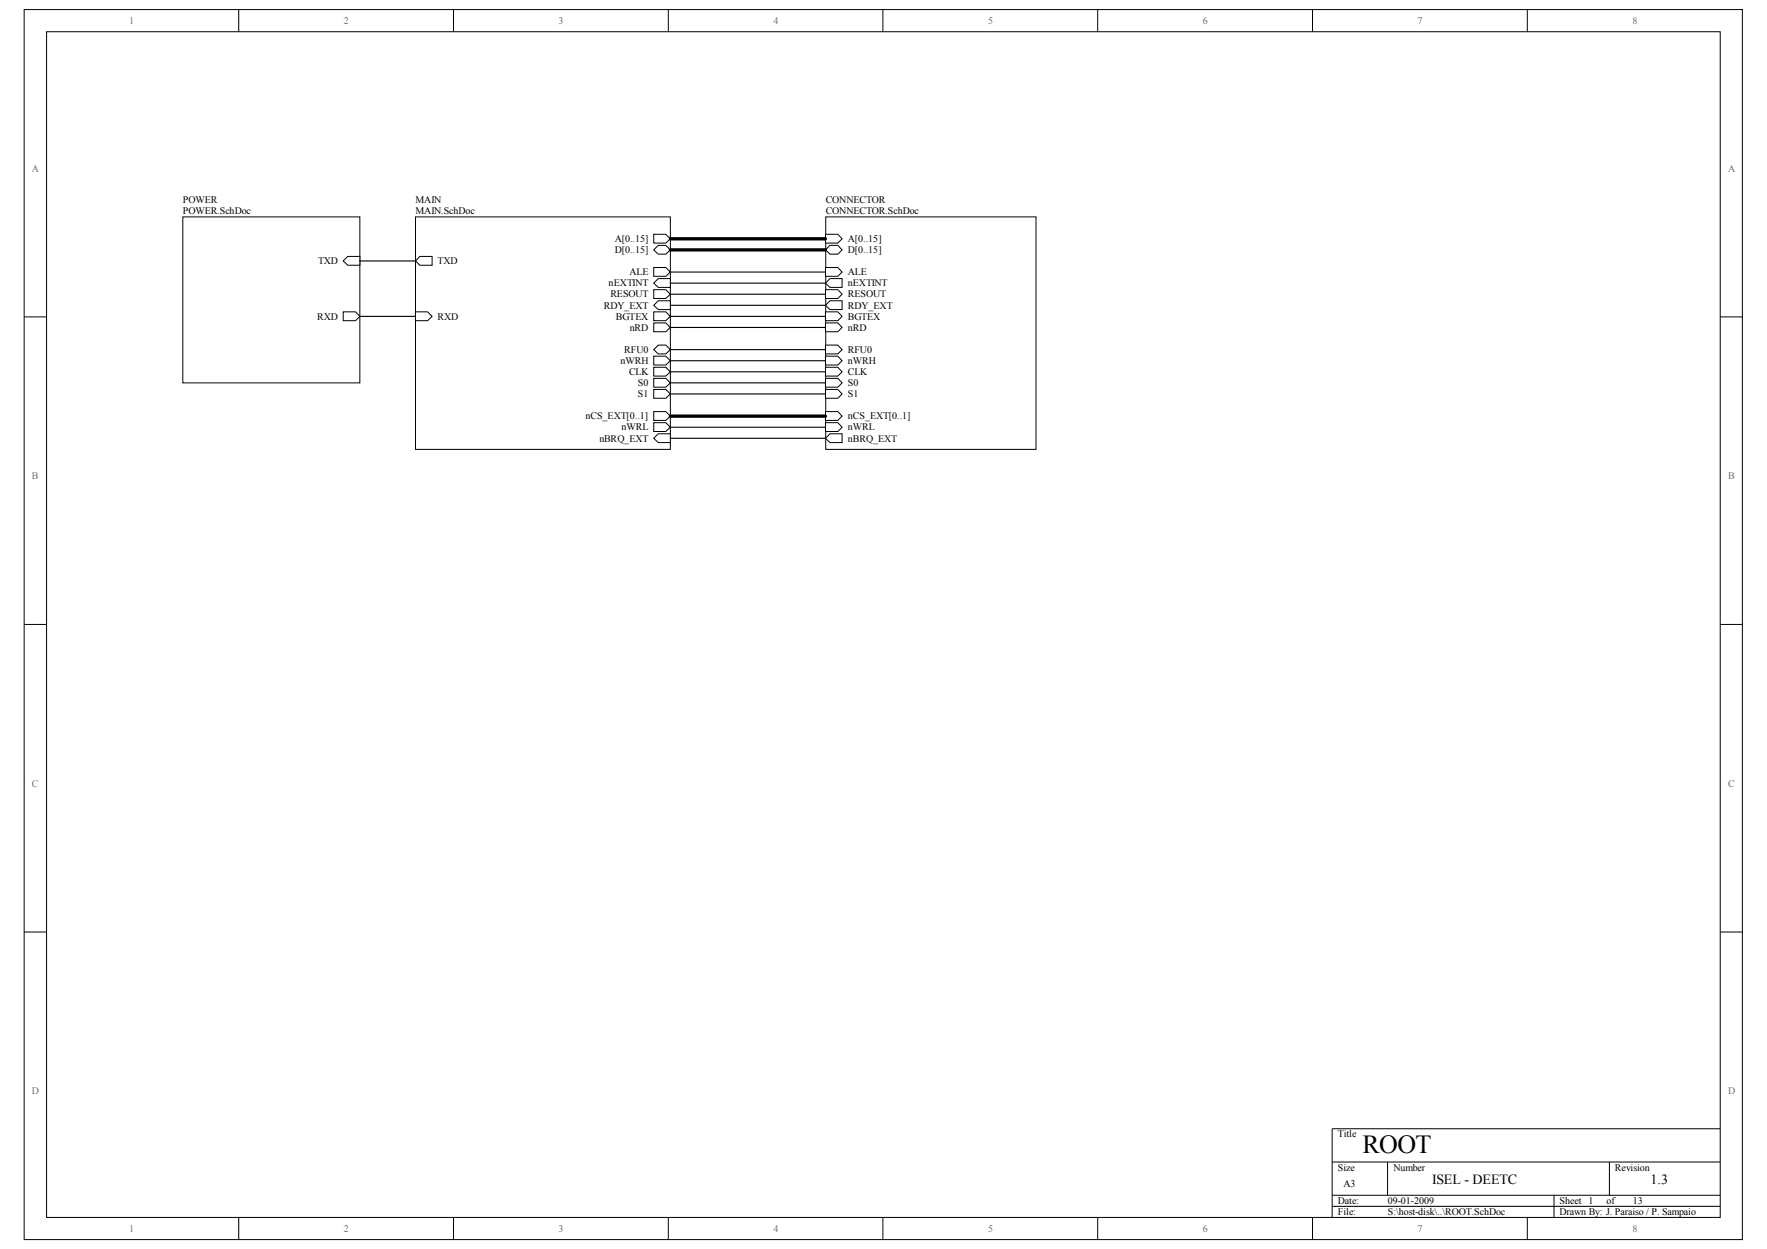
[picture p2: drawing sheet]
<svg xmlns="http://www.w3.org/2000/svg" width="297mm" height="210mm" viewBox="0 0 297 210" stroke-linecap="round" stroke-linejoin="round" font-family="sans-serif">
<path d="M4.1 1.6h288.8v206.7h-288.8z" fill="none" stroke="#000" stroke-width=".17"/>
<path d="M7.9 5.4h281.3v199.2h-281.3z" fill="#fff"/>
<g fill="none" stroke="#000" stroke-width=".17">
<path d="M7.8 5.3h281.4v199.3h-281.4zM40.1 1.6v3.7M76.2 1.6v3.7M112.3 1.6v3.7M148.4 1.6v3.7M184.5 1.6v3.7M220.6 1.6v3.7M256.7 1.6v3.7M4.1 53.3h3.7M289.2 53.3h3.7M4.1 104.9h3.7M289.2 104.9h3.7"/>
<path d="M4.1 156.6h3.7M289.2 156.6h3.7M223.9 195.3h65.3M233.3 195.3v5.6M270.5 195.3v5.6M289.2 189.7h-65.3v14.9M40.1 204.6v3.7M76.2 204.6v3.7M112.3 204.6v3.7M148.4 204.6v3.7M184.5 204.6v3.7M220.6 204.6v3.7"/>
<path d="M223.9 200.9h65.3M223.9 202.7h65.3M256.7 204.6v3.7M261.2 200.9v3.7"/>
</g>
<path d="M69.9 36.5h42.8v39h-42.8z" fill="#fff"/>
<path d="M69.8 36.4h42.9v39.1h-42.9z" fill="none" stroke="#000" stroke-width=".17"/>
<path d="M69.8 52.4h2.1l.7 .8-.7 .7h-2.1z" fill-rule="evenodd" fill="#fff"/>
<path d="M69.8 52.4h2.1l.7 .8-.7 .7h-2.1z" fill="none" stroke="#000" stroke-width=".17"/>
<path d="M70.6 43.1h2v1.5h-2l-.8-.7z" fill-rule="evenodd" fill="#fff"/>
<path d="M70.6 43.1h2v1.5h-2l-.8-.7z" fill="none" stroke="#000" stroke-width=".17"/>
<path d="M109.9 45h2l.8 .7-.8 .7h-2z" fill-rule="evenodd" fill="#fff"/>
<path d="M109.9 45h2l.8 .7-.8 .7h-2z" fill="none" stroke="#000" stroke-width=".17"/>
<path d="M109.9 61.7h2l.8 .8-.8 .7h-2z" fill-rule="evenodd" fill="#fff"/>
<path d="M109.9 61.7h2l.8 .8-.8 .7h-2z" fill="none" stroke="#000" stroke-width=".17"/>
<path d="M109.9 59.9h2l.8 .7-.8 .7h-2z" fill-rule="evenodd" fill="#fff"/>
<path d="M109.9 59.9h2l.8 .7-.8 .7h-2z" fill="none" stroke="#000" stroke-width=".17"/>
<path d="M109.9 63.6h2l.8 .7-.8 .8h-2z" fill-rule="evenodd" fill="#fff"/>
<path d="M109.9 63.6h2l.8 .7-.8 .8h-2z" fill="none" stroke="#000" stroke-width=".17"/>
<path d="M109.9 54.3h2l.8 .7-.8 .8h-2z" fill-rule="evenodd" fill="#fff"/>
<path d="M109.9 54.3h2l.8 .7-.8 .8h-2z" fill="none" stroke="#000" stroke-width=".17"/>
<path d="M109.9 71h2l.8 .8-.8 .7h-2z" fill-rule="evenodd" fill="#fff"/>
<path d="M109.9 71h2l.8 .8-.8 .7h-2z" fill="none" stroke="#000" stroke-width=".17"/>
<path d="M109.9 39.4h2l.8 .7-.8 .8h-2z" fill-rule="evenodd" fill="#fff"/>
<path d="M109.9 39.4h2l.8 .7-.8 .8h-2z" fill="none" stroke="#000" stroke-width=".17"/>
<path d="M109.9 48.7h2l.8 .7-.8 .8h-2z" fill-rule="evenodd" fill="#fff"/>
<path d="M109.9 48.7h2l.8 .7-.8 .8h-2z" fill="none" stroke="#000" stroke-width=".17"/>
<path d="M109.9 42l.8-.8h1.2l.8 .8-.8 .7h-1.2z" fill-rule="evenodd" fill="#fff"/>
<path d="M109.9 42l.8-.8h1.2l.8 .8-.8 .7h-1.2z" fill="none" stroke="#000" stroke-width=".17"/>
<path d="M109.9 58.8l.8-.8h1.2l.8 .8-.8 .7h-1.2z" fill-rule="evenodd" fill="#fff"/>
<path d="M109.9 58.8l.8-.8h1.2l.8 .8-.8 .7h-1.2z" fill="none" stroke="#000" stroke-width=".17"/>
<path d="M109.9 69.2h2l.8 .7-.8 .8h-2z" fill-rule="evenodd" fill="#fff"/>
<path d="M109.9 69.2h2l.8 .7-.8 .8h-2z" fill="none" stroke="#000" stroke-width=".17"/>
<path d="M109.9 73.7l.8-.8h2v1.5h-2z" fill-rule="evenodd" fill="#fff"/>
<path d="M109.9 73.7l.8-.8h2v1.5h-2z" fill="none" stroke="#000" stroke-width=".17"/>
<path d="M109.9 51.3l.8-.8h2v1.5h-2z" fill-rule="evenodd" fill="#fff"/>
<path d="M109.9 51.3l.8-.8h2v1.5h-2z" fill="none" stroke="#000" stroke-width=".17"/>
<path d="M109.9 47.6l.8-.8h2v1.5h-2z" fill-rule="evenodd" fill="#fff"/>
<path d="M109.9 47.6l.8-.8h2v1.5h-2z" fill="none" stroke="#000" stroke-width=".17"/>
<path d="M109.9 52.4h2l.8 .8-.8 .7h-2z" fill-rule="evenodd" fill="#fff"/>
<path d="M109.9 52.4h2l.8 .8-.8 .7h-2z" fill="none" stroke="#000" stroke-width=".17"/>
<path d="M109.9 65.4h2l.8 .8-.8 .7h-2z" fill-rule="evenodd" fill="#fff"/>
<path d="M109.9 65.4h2l.8 .8-.8 .7h-2z" fill="none" stroke="#000" stroke-width=".17"/>
<path d="M138.8 36.5h35.4v39h-35.4z" fill="#fff"/>
<path d="M138.8 36.4h35.4v39.1h-35.4z" fill="none" stroke="#000" stroke-width=".17"/>
<path d="M138.8 39.4h2l.8 .7-.8 .8h-2z" fill-rule="evenodd" fill="#fff"/>
<path d="M138.8 39.4h2l.8 .7-.8 .8h-2z" fill="none" stroke="#000" stroke-width=".17"/>
<path d="M138.8 45h2l.8 .7-.8 .7h-2z" fill-rule="evenodd" fill="#fff"/>
<path d="M138.8 45h2l.8 .7-.8 .7h-2z" fill="none" stroke="#000" stroke-width=".17"/>
<path d="M138.8 48.7h2l.8 .7-.8 .8h-2z" fill-rule="evenodd" fill="#fff"/>
<path d="M138.8 48.7h2l.8 .7-.8 .8h-2z" fill="none" stroke="#000" stroke-width=".17"/>
<path d="M138.8 42l.7-.8h1.3l.8 .8-.8 .7h-1.3z" fill-rule="evenodd" fill="#fff"/>
<path d="M138.8 42l.7-.8h1.3l.8 .8-.8 .7h-1.3z" fill="none" stroke="#000" stroke-width=".17"/>
<path d="M138.8 54.3h2l.8 .7-.8 .8h-2z" fill-rule="evenodd" fill="#fff"/>
<path d="M138.8 54.3h2l.8 .7-.8 .8h-2z" fill="none" stroke="#000" stroke-width=".17"/>
<path d="M138.8 58h2l.8 .8-.8 .7h-2z" fill-rule="evenodd" fill="#fff"/>
<path d="M138.8 58h2l.8 .8-.8 .7h-2z" fill="none" stroke="#000" stroke-width=".17"/>
<path d="M138.8 59.9h2l.8 .7-.8 .7h-2z" fill-rule="evenodd" fill="#fff"/>
<path d="M138.8 59.9h2l.8 .7-.8 .7h-2z" fill="none" stroke="#000" stroke-width=".17"/>
<path d="M138.8 61.7h2l.8 .8-.8 .7h-2z" fill-rule="evenodd" fill="#fff"/>
<path d="M138.8 61.7h2l.8 .8-.8 .7h-2z" fill="none" stroke="#000" stroke-width=".17"/>
<path d="M138.8 63.6h2l.8 .7-.8 .8h-2z" fill-rule="evenodd" fill="#fff"/>
<path d="M138.8 63.6h2l.8 .7-.8 .8h-2z" fill="none" stroke="#000" stroke-width=".17"/>
<path d="M138.8 52.4h2l.8 .8-.8 .7h-2z" fill-rule="evenodd" fill="#fff"/>
<path d="M138.8 52.4h2l.8 .8-.8 .7h-2z" fill="none" stroke="#000" stroke-width=".17"/>
<path d="M138.8 71h2l.8 .8-.8 .7h-2z" fill-rule="evenodd" fill="#fff"/>
<path d="M138.8 71h2l.8 .8-.8 .7h-2z" fill="none" stroke="#000" stroke-width=".17"/>
<path d="M138.8 69.2h2l.8 .7-.8 .8h-2z" fill-rule="evenodd" fill="#fff"/>
<path d="M138.8 69.2h2l.8 .7-.8 .8h-2z" fill="none" stroke="#000" stroke-width=".17"/>
<path d="M138.8 47.6l.7-.8h2.1v1.5h-2.1z" fill-rule="evenodd" fill="#fff"/>
<path d="M138.8 47.6l.7-.8h2.1v1.5h-2.1z" fill="none" stroke="#000" stroke-width=".17"/>
<path d="M138.8 51.3l.7-.8h2.1v1.5h-2.1z" fill-rule="evenodd" fill="#fff"/>
<path d="M138.8 51.3l.7-.8h2.1v1.5h-2.1z" fill="none" stroke="#000" stroke-width=".17"/>
<path d="M138.8 73.7l.7-.8h2.1v1.5h-2.1z" fill-rule="evenodd" fill="#fff"/>
<path d="M138.8 73.7l.7-.8h2.1v1.5h-2.1z" fill="none" stroke="#000" stroke-width=".17"/>
<path d="M138.8 65.4h2l.8 .8-.8 .7h-2z" fill-rule="evenodd" fill="#fff"/>
<path d="M138.8 65.4h2l.8 .8-.8 .7h-2z" fill="none" stroke="#000" stroke-width=".17"/>
<path d="M30.8 36.5h29.7v27.8h-29.7z" fill="#fff"/>
<path d="M30.7 36.4h29.8v27.9h-29.8z" fill="none" stroke="#000" stroke-width=".17"/>
<path d="M57.7 43.9l.8-.8h2v1.5h-2z" fill-rule="evenodd" fill="#fff"/>
<path d="M57.7 43.9l.8-.8h2v1.5h-2z" fill="none" stroke="#000" stroke-width=".17"/>
<path d="M57.7 52.4h2.1l.7 .8-.7 .7h-2.1z" fill-rule="evenodd" fill="#fff"/>
<path d="M57.7 52.4h2.1l.7 .8-.7 .7h-2.1z" fill="none" stroke="#000" stroke-width=".17"/>
<g fill="none" stroke="#000" stroke-width=".19">
<path d="M60.5 43.9h9.3M60.5 53.2h9.3M112.7 53.2h26.1M112.7 45.7h26.1M112.7 49.4h26.1M112.7 55h26.1M112.7 58.8h26.1M112.7 47.6h26.1M112.7 51.3h26.1M112.7 60.6h26.1M112.7 62.5h26.1M112.7 64.3h26.1"/>
<path d="M112.7 71.8h26.1M112.7 73.7h26.1M112.7 66.2h26.1"/>
</g>
<path d="M112.7 40.1h26.1M112.7 42h26.1M112.7 69.9h26.1" fill="none" stroke="#000" stroke-width=".56"/>
<text font-size="4.4" x="229" y="193.7">ROOT</text>
<g font-size="2.4">
<text x="240.7" y="199">ISEL - DEETC</text>
<text x="277.4" y="199">1.3</text>
</g>
<g font-size="1.7" fill="#706f64">
<text x="21.7" y="4">1</text>
<text x="57.8" y="4">2</text>
<text x="93.9" y="4">3</text>
<text x="130" y="4">4</text>
<text x="166.1" y="4">5</text>
<text x="202.2" y="4">6</text>
<text x="238.3" y="4">7</text>
<text x="274.4" y="4">8</text>
<text x="5.3" y="28.9">A</text>
<text x="290.5" y="28.9">A</text>
<text x="5.4" y="80.6">B</text>
<text x="290.5" y="80.6">B</text>
<text x="5.4" y="132.2">C</text>
<text x="290.5" y="132.2">C</text>
<text x="5.3" y="183.9">D</text>
<text x="290.5" y="183.9">D</text>
<text x="21.7" y="207">1</text>
<text x="57.8" y="207">2</text>
<text x="93.9" y="207">3</text>
<text x="130" y="207">4</text>
<text x="166.1" y="207">5</text>
<text x="202.2" y="207">6</text>
<text x="238.3" y="207">7</text>
<text x="274.4" y="207">8</text>
</g>
<g font-size="1.7">
<text x="30.7" y="34.2">POWER</text>
<text x="69.8" y="34.2">MAIN</text>
<text x="138.8" y="34.2">CONNECTOR</text>
<text x="30.7" y="36">POWER.SchDoc</text>
<text x="69.8" y="36">MAIN.SchDoc</text>
<text x="103.3" y="40.7">A[0..15]</text>
<text x="138.8" y="36">CONNECTOR.SchDoc</text>
<text x="142.5" y="40.7">A[0..15]</text>
<text x="53.5" y="44.4">TXD</text>
<text x="73.6" y="44.4">TXD</text>
<text x="103.3" y="42.5">D[0..15]</text>
<text x="105.8" y="46.3">ALE</text>
<text x="142.5" y="46.3">ALE</text>
<text x="142.5" y="42.5">D[0..15]</text>
<text x="53.3" y="53.7">RXD</text>
<text x="73.6" y="53.7">RXD</text>
<text x="101.5" y="51.9">RDY_EXT</text>
<text x="102.3" y="48.1">nEXTINT</text>
<text x="102.6" y="50">RESOUT</text>
<text x="103.5" y="53.7">BGTEX</text>
<text x="142.5" y="50">RESOUT</text>
<text x="142.5" y="53.7">BGTEX</text>
<text x="142.5" y="48.1">nEXTINT</text>
<text x="142.5" y="51.9">RDY_EXT</text>
<text x="104.9" y="59.3">RFU0</text>
<text x="105.9" y="55.6">nRD</text>
<text x="142.5" y="55.6">nRD</text>
<text x="142.5" y="59.3">RFU0</text>
<text x="104.3" y="61.2">nWRH</text>
<text x="105.7" y="63">CLK</text>
<text x="107.2" y="64.9">S0</text>
<text x="142.5" y="61.2">nWRH</text>
<text x="142.5" y="63">CLK</text>
<text x="142.5" y="64.9">S0</text>
<text x="98.4" y="70.5">nCS_EXT[0..1]</text>
<text x="107.2" y="66.8">S1</text>
<text x="142.5" y="70.5">nCS_EXT[0..1]</text>
<text x="142.5" y="66.8">S1</text>
<text x="100.8" y="74.2">nBRQ_EXT</text>
<text x="104.5" y="72.3">nWRL</text>
<text x="142.5" y="72.3">nWRL</text>
<text x="142.5" y="74.2">nBRQ_EXT</text>
<text x="224.9" y="191.1">Title</text>
<text x="224.9" y="196.7">Size</text>
<text x="234.2" y="196.7">Number</text>
<text x="271.5" y="196.7">Revision</text>
<text x="224.9" y="202.3">Date:</text>
<text x="225.8" y="199.5">A3</text>
<text x="233.3" y="202.3">09-01-2009</text>
<text x="262.2" y="202.3">Sheet</text>
<text x="267" y="202.4">1</text>
<text x="270.1" y="202.3">of</text>
<text x="274.5" y="202.4">13</text>
<text x="224.9" y="204.2">File:</text>
<text x="233.3" y="204.2">S:\host-disk\..\ROOT.SchDoc</text>
<text x="262.2" y="204.2">Drawn By: J. Paraiso / P. Sampaio</text>
</g>
</svg>
